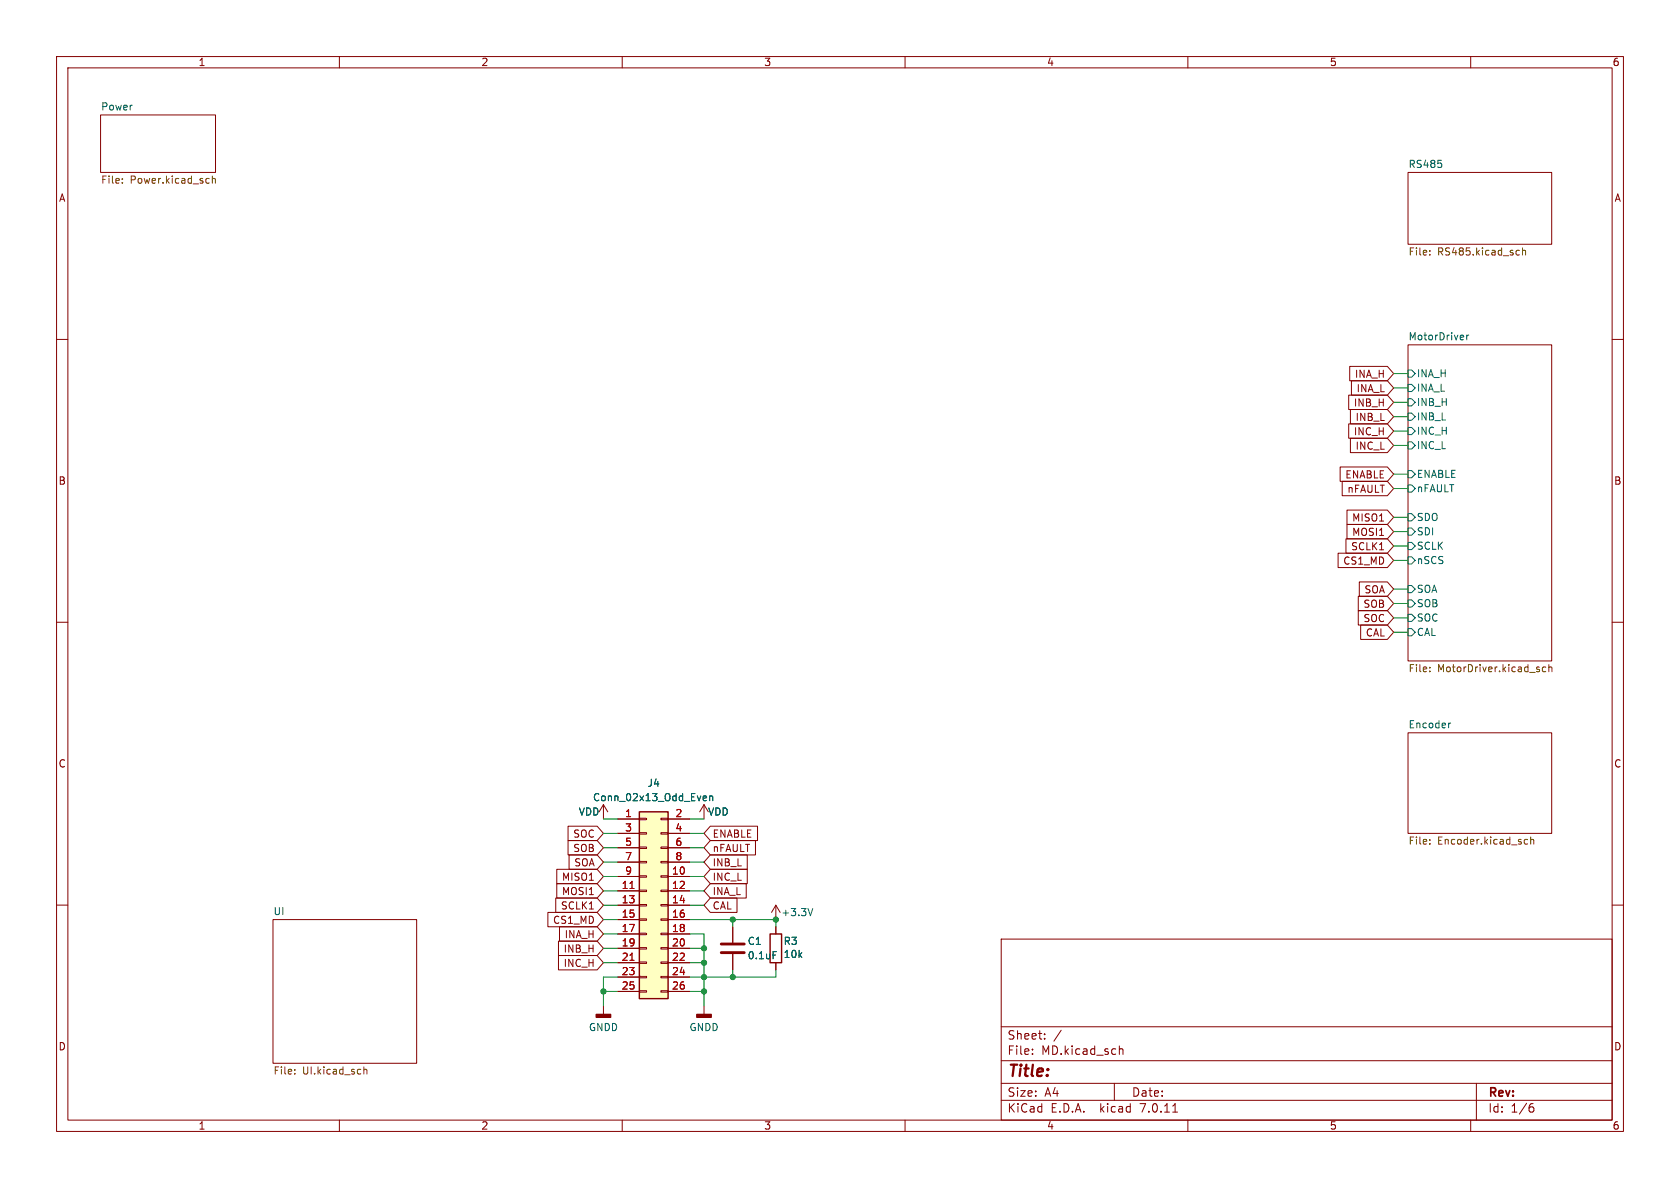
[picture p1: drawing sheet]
(kicad_sch (version 20230121) (generator eeschema)

 (paper "A4")

 (lib_symbols
  (symbol "Connector_Generic:Conn_02x13_Odd_Even" (pin_names (offset 1.016) hide) (in_bom yes) (on_board yes)
   (property "Reference" "J" (at 1.27 17.78 0) (effects (font (size 1.27 1.27))))
   (property "Value" "Conn_02x13_Odd_Even" (at 1.27 -17.78 0) (effects (font (size 1.27 1.27))))
   (property "Footprint" "" (at 0 0 0) (effects (font (size 1.27 1.27)) hide))
   (property "Datasheet" "~" (at 0 0 0) (effects (font (size 1.27 1.27)) hide))
   (symbol "Conn_02x13_Odd_Even_1_1"
    (rectangle (start -1.27 -15.113) (end 0 -15.367) (stroke (width 0.1524) (type default)) (fill (type none)))
    (rectangle (start -1.27 -12.573) (end 0 -12.827) (stroke (width 0.1524) (type default)) (fill (type none)))
    (rectangle (start -1.27 -10.033) (end 0 -10.287) (stroke (width 0.1524) (type default)) (fill (type none)))
    (rectangle (start -1.27 -7.493) (end 0 -7.747) (stroke (width 0.1524) (type default)) (fill (type none)))
    (rectangle (start -1.27 -4.953) (end 0 -5.207) (stroke (width 0.1524) (type default)) (fill (type none)))
    (rectangle (start -1.27 -2.413) (end 0 -2.667) (stroke (width 0.1524) (type default)) (fill (type none)))
    (rectangle (start -1.27 0.127) (end 0 -0.127) (stroke (width 0.1524) (type default)) (fill (type none)))
    (rectangle (start -1.27 2.667) (end 0 2.413) (stroke (width 0.1524) (type default)) (fill (type none)))
    (rectangle (start -1.27 5.207) (end 0 4.953) (stroke (width 0.1524) (type default)) (fill (type none)))
    (rectangle (start -1.27 7.747) (end 0 7.493) (stroke (width 0.1524) (type default)) (fill (type none)))
    (rectangle (start -1.27 10.287) (end 0 10.033) (stroke (width 0.1524) (type default)) (fill (type none)))
    (rectangle (start -1.27 12.827) (end 0 12.573) (stroke (width 0.1524) (type default)) (fill (type none)))
    (rectangle (start -1.27 15.367) (end 0 15.113) (stroke (width 0.1524) (type default)) (fill (type none)))
    (rectangle (start -1.27 16.51) (end 3.81 -16.51) (stroke (width 0.254) (type default)) (fill (type background)))
    (rectangle (start 3.81 -15.113) (end 2.54 -15.367) (stroke (width 0.1524) (type default)) (fill (type none)))
    (rectangle (start 3.81 -12.573) (end 2.54 -12.827) (stroke (width 0.1524) (type default)) (fill (type none)))
    (rectangle (start 3.81 -10.033) (end 2.54 -10.287) (stroke (width 0.1524) (type default)) (fill (type none)))
    (rectangle (start 3.81 -7.493) (end 2.54 -7.747) (stroke (width 0.1524) (type default)) (fill (type none)))
    (rectangle (start 3.81 -4.953) (end 2.54 -5.207) (stroke (width 0.1524) (type default)) (fill (type none)))
    (rectangle (start 3.81 -2.413) (end 2.54 -2.667) (stroke (width 0.1524) (type default)) (fill (type none)))
    (rectangle (start 3.81 0.127) (end 2.54 -0.127) (stroke (width 0.1524) (type default)) (fill (type none)))
    (rectangle (start 3.81 2.667) (end 2.54 2.413) (stroke (width 0.1524) (type default)) (fill (type none)))
    (rectangle (start 3.81 5.207) (end 2.54 4.953) (stroke (width 0.1524) (type default)) (fill (type none)))
    (rectangle (start 3.81 7.747) (end 2.54 7.493) (stroke (width 0.1524) (type default)) (fill (type none)))
    (rectangle (start 3.81 10.287) (end 2.54 10.033) (stroke (width 0.1524) (type default)) (fill (type none)))
    (rectangle (start 3.81 12.827) (end 2.54 12.573) (stroke (width 0.1524) (type default)) (fill (type none)))
    (rectangle (start 3.81 15.367) (end 2.54 15.113) (stroke (width 0.1524) (type default)) (fill (type none)))
    (pin passive line (at -5.08 15.24 0) (length 3.81) (name "Pin_1" (effects (font (size 1.27 1.27)))) (number "1" (effects (font (size 1.27 1.27)))))
    (pin passive line (at 7.62 5.08 180) (length 3.81) (name "Pin_10" (effects (font (size 1.27 1.27)))) (number "10" (effects (font (size 1.27 1.27)))))
    (pin passive line (at -5.08 2.54 0) (length 3.81) (name "Pin_11" (effects (font (size 1.27 1.27)))) (number "11" (effects (font (size 1.27 1.27)))))
    (pin passive line (at 7.62 2.54 180) (length 3.81) (name "Pin_12" (effects (font (size 1.27 1.27)))) (number "12" (effects (font (size 1.27 1.27)))))
    (pin passive line (at -5.08 0 0) (length 3.81) (name "Pin_13" (effects (font (size 1.27 1.27)))) (number "13" (effects (font (size 1.27 1.27)))))
    (pin passive line (at 7.62 0 180) (length 3.81) (name "Pin_14" (effects (font (size 1.27 1.27)))) (number "14" (effects (font (size 1.27 1.27)))))
    (pin passive line (at -5.08 -2.54 0) (length 3.81) (name "Pin_15" (effects (font (size 1.27 1.27)))) (number "15" (effects (font (size 1.27 1.27)))))
    (pin passive line (at 7.62 -2.54 180) (length 3.81) (name "Pin_16" (effects (font (size 1.27 1.27)))) (number "16" (effects (font (size 1.27 1.27)))))
    (pin passive line (at -5.08 -5.08 0) (length 3.81) (name "Pin_17" (effects (font (size 1.27 1.27)))) (number "17" (effects (font (size 1.27 1.27)))))
    (pin passive line (at 7.62 -5.08 180) (length 3.81) (name "Pin_18" (effects (font (size 1.27 1.27)))) (number "18" (effects (font (size 1.27 1.27)))))
    (pin passive line (at -5.08 -7.62 0) (length 3.81) (name "Pin_19" (effects (font (size 1.27 1.27)))) (number "19" (effects (font (size 1.27 1.27)))))
    (pin passive line (at 7.62 15.24 180) (length 3.81) (name "Pin_2" (effects (font (size 1.27 1.27)))) (number "2" (effects (font (size 1.27 1.27)))))
    (pin passive line (at 7.62 -7.62 180) (length 3.81) (name "Pin_20" (effects (font (size 1.27 1.27)))) (number "20" (effects (font (size 1.27 1.27)))))
    (pin passive line (at -5.08 -10.16 0) (length 3.81) (name "Pin_21" (effects (font (size 1.27 1.27)))) (number "21" (effects (font (size 1.27 1.27)))))
    (pin passive line (at 7.62 -10.16 180) (length 3.81) (name "Pin_22" (effects (font (size 1.27 1.27)))) (number "22" (effects (font (size 1.27 1.27)))))
    (pin passive line (at -5.08 -12.7 0) (length 3.81) (name "Pin_23" (effects (font (size 1.27 1.27)))) (number "23" (effects (font (size 1.27 1.27)))))
    (pin passive line (at 7.62 -12.7 180) (length 3.81) (name "Pin_24" (effects (font (size 1.27 1.27)))) (number "24" (effects (font (size 1.27 1.27)))))
    (pin passive line (at -5.08 -15.24 0) (length 3.81) (name "Pin_25" (effects (font (size 1.27 1.27)))) (number "25" (effects (font (size 1.27 1.27)))))
    (pin passive line (at 7.62 -15.24 180) (length 3.81) (name "Pin_26" (effects (font (size 1.27 1.27)))) (number "26" (effects (font (size 1.27 1.27)))))
    (pin passive line (at -5.08 12.7 0) (length 3.81) (name "Pin_3" (effects (font (size 1.27 1.27)))) (number "3" (effects (font (size 1.27 1.27)))))
    (pin passive line (at 7.62 12.7 180) (length 3.81) (name "Pin_4" (effects (font (size 1.27 1.27)))) (number "4" (effects (font (size 1.27 1.27)))))
    (pin passive line (at -5.08 10.16 0) (length 3.81) (name "Pin_5" (effects (font (size 1.27 1.27)))) (number "5" (effects (font (size 1.27 1.27)))))
    (pin passive line (at 7.62 10.16 180) (length 3.81) (name "Pin_6" (effects (font (size 1.27 1.27)))) (number "6" (effects (font (size 1.27 1.27)))))
    (pin passive line (at -5.08 7.62 0) (length 3.81) (name "Pin_7" (effects (font (size 1.27 1.27)))) (number "7" (effects (font (size 1.27 1.27)))))
    (pin passive line (at 7.62 7.62 180) (length 3.81) (name "Pin_8" (effects (font (size 1.27 1.27)))) (number "8" (effects (font (size 1.27 1.27)))))
    (pin passive line (at -5.08 5.08 0) (length 3.81) (name "Pin_9" (effects (font (size 1.27 1.27)))) (number "9" (effects (font (size 1.27 1.27)))))))
  (symbol "Device:C" (pin_numbers hide) (pin_names (offset 0.254)) (in_bom yes) (on_board yes)
   (property "Reference" "C" (at 0.635 2.54 0) (effects (font (size 1.27 1.27)) (justify left)))
   (property "Value" "C" (at 0.635 -2.54 0) (effects (font (size 1.27 1.27)) (justify left)))
   (property "Footprint" "" (at 0.9652 -3.81 0) (effects (font (size 1.27 1.27)) hide))
   (property "Datasheet" "~" (at 0 0 0) (effects (font (size 1.27 1.27)) hide))
   (symbol "C_0_1"
    (polyline (pts (xy -2.032 -0.762) (xy 2.032 -0.762)) (stroke (width 0.508) (type default)) (fill (type none)))
    (polyline (pts (xy -2.032 0.762) (xy 2.032 0.762)) (stroke (width 0.508) (type default)) (fill (type none))))
   (symbol "C_1_1"
    (pin passive line (at 0 3.81 270) (length 2.794) (name "~" (effects (font (size 1.27 1.27)))) (number "1" (effects (font (size 1.27 1.27)))))
    (pin passive line (at 0 -3.81 90) (length 2.794) (name "~" (effects (font (size 1.27 1.27)))) (number "2" (effects (font (size 1.27 1.27)))))))
  (symbol "Device:R" (pin_numbers hide) (pin_names (offset 0)) (in_bom yes) (on_board yes)
   (property "Reference" "R" (at 2.032 0 90) (effects (font (size 1.27 1.27))))
   (property "Value" "R" (at 0 0 90) (effects (font (size 1.27 1.27))))
   (property "Footprint" "" (at -1.778 0 90) (effects (font (size 1.27 1.27)) hide))
   (property "Datasheet" "~" (at 0 0 0) (effects (font (size 1.27 1.27)) hide))
   (symbol "R_0_1"
    (rectangle (start -1.016 -2.54) (end 1.016 2.54) (stroke (width 0.254) (type default)) (fill (type none))))
   (symbol "R_1_1"
    (pin passive line (at 0 3.81 270) (length 1.27) (name "~" (effects (font (size 1.27 1.27)))) (number "1" (effects (font (size 1.27 1.27)))))
    (pin passive line (at 0 -3.81 90) (length 1.27) (name "~" (effects (font (size 1.27 1.27)))) (number "2" (effects (font (size 1.27 1.27)))))))
  (symbol "power:+3.3V" (power) (pin_names (offset 0)) (in_bom yes) (on_board yes)
   (property "Reference" "#PWR" (at 0 -3.81 0) (effects (font (size 1.27 1.27)) hide))
   (property "Value" "+3.3V" (at 0 3.556 0) (effects (font (size 1.27 1.27))))
   (property "Footprint" "" (at 0 0 0) (effects (font (size 1.27 1.27)) hide))
   (property "Datasheet" "" (at 0 0 0) (effects (font (size 1.27 1.27)) hide))
   (symbol "+3.3V_0_1"
    (polyline (pts (xy -0.762 1.27) (xy 0 2.54)) (stroke (width 0) (type default)) (fill (type none)))
    (polyline (pts (xy 0 0) (xy 0 2.54)) (stroke (width 0) (type default)) (fill (type none)))
    (polyline (pts (xy 0 2.54) (xy 0.762 1.27)) (stroke (width 0) (type default)) (fill (type none))))
   (symbol "+3.3V_1_1"
    (pin power_in line (at 0 0 90) (length 0) hide (name "+3.3V" (effects (font (size 1.27 1.27)))) (number "1" (effects (font (size 1.27 1.27)))))))
  (symbol "power:GNDD" (power) (pin_names (offset 0)) (in_bom yes) (on_board yes)
   (property "Reference" "#PWR" (at 0 -6.35 0) (effects (font (size 1.27 1.27)) hide))
   (property "Value" "GNDD" (at 0 -3.175 0) (effects (font (size 1.27 1.27))))
   (property "Footprint" "" (at 0 0 0) (effects (font (size 1.27 1.27)) hide))
   (property "Datasheet" "" (at 0 0 0) (effects (font (size 1.27 1.27)) hide))
   (symbol "GNDD_0_1"
    (rectangle (start -1.27 -1.524) (end 1.27 -2.032) (stroke (width 0.254) (type default)) (fill (type outline)))
    (polyline (pts (xy 0 0) (xy 0 -1.524)) (stroke (width 0) (type default)) (fill (type none))))
   (symbol "GNDD_1_1"
    (pin power_in line (at 0 0 270) (length 0) hide (name "GNDD" (effects (font (size 1.27 1.27)))) (number "1" (effects (font (size 1.27 1.27)))))))
  (symbol "power:VDD" (power) (pin_names (offset 0)) (in_bom yes) (on_board yes)
   (property "Reference" "#PWR" (at 0 -3.81 0) (effects (font (size 1.27 1.27)) hide))
   (property "Value" "VDD" (at 0 3.81 0) (effects (font (size 1.27 1.27))))
   (property "Footprint" "" (at 0 0 0) (effects (font (size 1.27 1.27)) hide))
   (property "Datasheet" "" (at 0 0 0) (effects (font (size 1.27 1.27)) hide))
   (symbol "VDD_0_1"
    (polyline (pts (xy -0.762 1.27) (xy 0 2.54)) (stroke (width 0) (type default)) (fill (type none)))
    (polyline (pts (xy 0 0) (xy 0 2.54)) (stroke (width 0) (type default)) (fill (type none)))
    (polyline (pts (xy 0 2.54) (xy 0.762 1.27)) (stroke (width 0) (type default)) (fill (type none))))
   (symbol "VDD_1_1"
    (pin power_in line (at 0 0 90) (length 0) hide (name "VDD" (effects (font (size 1.27 1.27)))) (number "1" (effects (font (size 1.27 1.27))))))))

 (junction (at 129.54 162.56) (diameter 0) (color 0 0 0 0))
 (junction (at 129.54 172.72) (diameter 0) (color 0 0 0 0))
 (junction (at 124.46 172.72) (diameter 0) (color 0 0 0 0))
 (junction (at 106.68 175.26) (diameter 0) (color 0 0 0 0))
 (junction (at 124.46 170.18) (diameter 0) (color 0 0 0 0))
 (junction (at 124.46 175.26) (diameter 0) (color 0 0 0 0))
 (junction (at 124.46 167.64) (diameter 0) (color 0 0 0 0))
 (junction (at 137.16 162.56) (diameter 0) (color 0 0 0 0))

 (wire (pts (xy 106.68 165.1) (xy 109.22 165.1)) (stroke (width 0) (type default)))
 (wire (pts (xy 246.38 66.04) (xy 248.92 66.04)) (stroke (width 0) (type default)))
 (wire (pts (xy 121.92 170.18) (xy 124.46 170.18)) (stroke (width 0) (type default)))
 (wire (pts (xy 246.38 76.2) (xy 248.92 76.2)) (stroke (width 0) (type default)))
 (wire (pts (xy 109.22 172.72) (xy 106.68 172.72)) (stroke (width 0) (type default)))
 (wire (pts (xy 106.68 175.26) (xy 109.22 175.26)) (stroke (width 0) (type default)))
 (wire (pts (xy 106.68 152.4) (xy 109.22 152.4)) (stroke (width 0) (type default)))
 (wire (pts (xy 137.16 171.45) (xy 137.16 172.72)) (stroke (width 0) (type default)))
 (wire (pts (xy 121.92 165.1) (xy 124.46 165.1)) (stroke (width 0) (type default)))
 (wire (pts (xy 246.38 91.44) (xy 248.92 91.44)) (stroke (width 0) (type default)))
 (wire (pts (xy 124.46 172.72) (xy 124.46 175.26)) (stroke (width 0) (type default)))
 (wire (pts (xy 124.46 157.48) (xy 121.92 157.48)) (stroke (width 0) (type default)))
 (wire (pts (xy 121.92 167.64) (xy 124.46 167.64)) (stroke (width 0) (type default)))
 (wire (pts (xy 246.38 99.06) (xy 248.92 99.06)) (stroke (width 0) (type default)))
 (wire (pts (xy 106.68 162.56) (xy 109.22 162.56)) (stroke (width 0) (type default)))
 (wire (pts (xy 124.46 167.64) (xy 124.46 170.18)) (stroke (width 0) (type default)))
 (wire (pts (xy 106.68 160.02) (xy 109.22 160.02)) (stroke (width 0) (type default)))
 (wire (pts (xy 246.38 111.76) (xy 248.92 111.76)) (stroke (width 0) (type default)))
 (wire (pts (xy 137.16 162.56) (xy 129.54 162.56)) (stroke (width 0) (type default)))
 (wire (pts (xy 106.68 149.86) (xy 109.22 149.86)) (stroke (width 0) (type default)))
 (wire (pts (xy 246.38 73.66) (xy 248.92 73.66)) (stroke (width 0) (type default)))
 (wire (pts (xy 121.92 172.72) (xy 124.46 172.72)) (stroke (width 0) (type default)))
 (wire (pts (xy 246.38 106.68) (xy 248.92 106.68)) (stroke (width 0) (type default)))
 (wire (pts (xy 246.38 78.74) (xy 248.92 78.74)) (stroke (width 0) (type default)))
 (wire (pts (xy 246.38 83.82) (xy 248.92 83.82)) (stroke (width 0) (type default)))
 (wire (pts (xy 124.46 152.4) (xy 121.92 152.4)) (stroke (width 0) (type default)))
 (wire (pts (xy 124.46 149.86) (xy 121.92 149.86)) (stroke (width 0) (type default)))
 (wire (pts (xy 129.54 163.83) (xy 129.54 162.56)) (stroke (width 0) (type default)))
 (wire (pts (xy 106.68 144.78) (xy 109.22 144.78)) (stroke (width 0) (type default)))
 (wire (pts (xy 246.38 68.58) (xy 248.92 68.58)) (stroke (width 0) (type default)))
 (wire (pts (xy 106.68 170.18) (xy 109.22 170.18)) (stroke (width 0) (type default)))
 (wire (pts (xy 124.46 160.02) (xy 121.92 160.02)) (stroke (width 0) (type default)))
 (wire (pts (xy 106.68 167.64) (xy 109.22 167.64)) (stroke (width 0) (type default)))
 (wire (pts (xy 124.46 154.94) (xy 121.92 154.94)) (stroke (width 0) (type default)))
 (wire (pts (xy 124.46 175.26) (xy 121.92 175.26)) (stroke (width 0) (type default)))
 (wire (pts (xy 106.68 154.94) (xy 109.22 154.94)) (stroke (width 0) (type default)))
 (wire (pts (xy 129.54 171.45) (xy 129.54 172.72)) (stroke (width 0) (type default)))
 (wire (pts (xy 106.68 177.8) (xy 106.68 175.26)) (stroke (width 0) (type default)))
 (wire (pts (xy 121.92 162.56) (xy 129.54 162.56)) (stroke (width 0) (type default)))
 (wire (pts (xy 106.68 172.72) (xy 106.68 175.26)) (stroke (width 0) (type default)))
 (wire (pts (xy 106.68 147.32) (xy 109.22 147.32)) (stroke (width 0) (type default)))
 (wire (pts (xy 246.38 96.52) (xy 248.92 96.52)) (stroke (width 0) (type default)))
 (wire (pts (xy 137.16 163.83) (xy 137.16 162.56)) (stroke (width 0) (type default)))
 (wire (pts (xy 129.54 172.72) (xy 137.16 172.72)) (stroke (width 0) (type default)))
 (wire (pts (xy 246.38 109.22) (xy 248.92 109.22)) (stroke (width 0) (type default)))
 (wire (pts (xy 246.38 104.14) (xy 248.92 104.14)) (stroke (width 0) (type default)))
 (wire (pts (xy 246.38 93.98) (xy 248.92 93.98)) (stroke (width 0) (type default)))
 (wire (pts (xy 124.46 172.72) (xy 129.54 172.72)) (stroke (width 0) (type default)))
 (wire (pts (xy 106.68 157.48) (xy 109.22 157.48)) (stroke (width 0) (type default)))
 (wire (pts (xy 124.46 177.8) (xy 124.46 175.26)) (stroke (width 0) (type default)))
 (wire (pts (xy 246.38 71.12) (xy 248.92 71.12)) (stroke (width 0) (type default)))
 (wire (pts (xy 124.46 144.78) (xy 121.92 144.78)) (stroke (width 0) (type default)))
 (wire (pts (xy 246.38 86.36) (xy 248.92 86.36)) (stroke (width 0) (type default)))
 (wire (pts (xy 124.46 147.32) (xy 121.92 147.32)) (stroke (width 0) (type default)))
 (wire (pts (xy 124.46 170.18) (xy 124.46 172.72)) (stroke (width 0) (type default)))
 (wire (pts (xy 124.46 165.1) (xy 124.46 167.64)) (stroke (width 0) (type default)))

 (global_label "SOC" (shape input) (at 106.68 147.32 180) (fields_autoplaced) (effects (font (size 1.27 1.27)) (justify right))
  (property "Intersheetrefs" "${INTERSHEET_REFS}" (at 99.8848 147.32 0) (effects (font (size 1.27 1.27)) (justify right) hide)))
 (global_label "nFAULT" (shape input) (at 246.38 86.36 180) (fields_autoplaced) (effects (font (size 1.27 1.27)) (justify right))
  (property "Intersheetrefs" "${INTERSHEET_REFS}" (at 236.7424 86.36 0) (effects (font (size 1.27 1.27)) (justify right) hide)))
 (global_label "INA_L" (shape input) (at 246.38 68.58 180) (fields_autoplaced) (effects (font (size 1.27 1.27)) (justify right))
  (property "Intersheetrefs" "${INTERSHEET_REFS}" (at 238.3752 68.58 0) (effects (font (size 1.27 1.27)) (justify right) hide)))
 (global_label "INB_H" (shape input) (at 246.38 71.12 180) (fields_autoplaced) (effects (font (size 1.27 1.27)) (justify right))
  (property "Intersheetrefs" "${INTERSHEET_REFS}" (at 237.8914 71.12 0) (effects (font (size 1.27 1.27)) (justify right) hide)))
 (global_label "SCLK1" (shape input) (at 106.68 160.02 180) (fields_autoplaced) (effects (font (size 1.27 1.27)) (justify right))
  (property "Intersheetrefs" "${INTERSHEET_REFS}" (at 97.7077 160.02 0) (effects (font (size 1.27 1.27)) (justify right) hide)))
 (global_label "SOB" (shape input) (at 246.38 106.68 180) (fields_autoplaced) (effects (font (size 1.27 1.27)) (justify right))
  (property "Intersheetrefs" "${INTERSHEET_REFS}" (at 239.5848 106.68 0) (effects (font (size 1.27 1.27)) (justify right) hide)))
 (global_label "CS1_MD" (shape input) (at 246.38 99.06 180) (fields_autoplaced) (effects (font (size 1.27 1.27)) (justify right))
  (property "Intersheetrefs" "${INTERSHEET_REFS}" (at 236.0168 99.06 0) (effects (font (size 1.27 1.27)) (justify right) hide)))
 (global_label "SOA" (shape input) (at 106.68 152.4 180) (fields_autoplaced) (effects (font (size 1.27 1.27)) (justify right))
  (property "Intersheetrefs" "${INTERSHEET_REFS}" (at 100.0662 152.4 0) (effects (font (size 1.27 1.27)) (justify right) hide)))
 (global_label "MOSI1" (shape input) (at 246.38 93.98 180) (fields_autoplaced) (effects (font (size 1.27 1.27)) (justify right))
  (property "Intersheetrefs" "${INTERSHEET_REFS}" (at 237.5891 93.98 0) (effects (font (size 1.27 1.27)) (justify right) hide)))
 (global_label "MOSI1" (shape input) (at 106.68 157.48 180) (fields_autoplaced) (effects (font (size 1.27 1.27)) (justify right))
  (property "Intersheetrefs" "${INTERSHEET_REFS}" (at 97.8891 157.48 0) (effects (font (size 1.27 1.27)) (justify right) hide)))
 (global_label "CS1_MD" (shape input) (at 106.68 162.56 180) (fields_autoplaced) (effects (font (size 1.27 1.27)) (justify right))
  (property "Intersheetrefs" "${INTERSHEET_REFS}" (at 96.3168 162.56 0) (effects (font (size 1.27 1.27)) (justify right) hide)))
 (global_label "SCLK1" (shape input) (at 246.38 96.52 180) (fields_autoplaced) (effects (font (size 1.27 1.27)) (justify right))
  (property "Intersheetrefs" "${INTERSHEET_REFS}" (at 237.4077 96.52 0) (effects (font (size 1.27 1.27)) (justify right) hide)))
 (global_label "INC_L" (shape input) (at 246.38 78.74 180) (fields_autoplaced) (effects (font (size 1.27 1.27)) (justify right))
  (property "Intersheetrefs" "${INTERSHEET_REFS}" (at 238.1938 78.74 0) (effects (font (size 1.27 1.27)) (justify right) hide)))
 (global_label "INA_H" (shape input) (at 106.68 165.1 180) (fields_autoplaced) (effects (font (size 1.27 1.27)) (justify right))
  (property "Intersheetrefs" "${INTERSHEET_REFS}" (at 98.3728 165.1 0) (effects (font (size 1.27 1.27)) (justify right) hide)))
 (global_label "MISO1" (shape input) (at 246.38 91.44 180) (fields_autoplaced) (effects (font (size 1.27 1.27)) (justify right))
  (property "Intersheetrefs" "${INTERSHEET_REFS}" (at 237.5891 91.44 0) (effects (font (size 1.27 1.27)) (justify right) hide)))
 (global_label "INA_H" (shape input) (at 246.38 66.04 180) (fields_autoplaced) (effects (font (size 1.27 1.27)) (justify right))
  (property "Intersheetrefs" "${INTERSHEET_REFS}" (at 238.0728 66.04 0) (effects (font (size 1.27 1.27)) (justify right) hide)))
 (global_label "nFAULT" (shape input) (at 124.46 149.86 0) (fields_autoplaced) (effects (font (size 1.27 1.27)) (justify left))
  (property "Intersheetrefs" "${INTERSHEET_REFS}" (at 134.0976 149.86 0) (effects (font (size 1.27 1.27)) (justify left) hide)))
 (global_label "INB_L" (shape input) (at 246.38 73.66 180) (fields_autoplaced) (effects (font (size 1.27 1.27)) (justify right))
  (property "Intersheetrefs" "${INTERSHEET_REFS}" (at 238.1938 73.66 0) (effects (font (size 1.27 1.27)) (justify right) hide)))
 (global_label "INB_L" (shape input) (at 124.46 152.4 0) (fields_autoplaced) (effects (font (size 1.27 1.27)) (justify left))
  (property "Intersheetrefs" "${INTERSHEET_REFS}" (at 132.6462 152.4 0) (effects (font (size 1.27 1.27)) (justify left) hide)))
 (global_label "INC_L" (shape input) (at 124.46 154.94 0) (fields_autoplaced) (effects (font (size 1.27 1.27)) (justify left))
  (property "Intersheetrefs" "${INTERSHEET_REFS}" (at 132.6462 154.94 0) (effects (font (size 1.27 1.27)) (justify left) hide)))
 (global_label "CAL" (shape input) (at 124.46 160.02 0) (fields_autoplaced) (effects (font (size 1.27 1.27)) (justify left))
  (property "Intersheetrefs" "${INTERSHEET_REFS}" (at 130.8319 160.02 0) (effects (font (size 1.27 1.27)) (justify left) hide)))
 (global_label "INA_L" (shape input) (at 124.46 157.48 0) (fields_autoplaced) (effects (font (size 1.27 1.27)) (justify left))
  (property "Intersheetrefs" "${INTERSHEET_REFS}" (at 132.4648 157.48 0) (effects (font (size 1.27 1.27)) (justify left) hide)))
 (global_label "CAL" (shape input) (at 246.38 111.76 180) (fields_autoplaced) (effects (font (size 1.27 1.27)) (justify right))
  (property "Intersheetrefs" "${INTERSHEET_REFS}" (at 240.0081 111.76 0) (effects (font (size 1.27 1.27)) (justify right) hide)))
 (global_label "INC_H" (shape input) (at 106.68 170.18 180) (fields_autoplaced) (effects (font (size 1.27 1.27)) (justify right))
  (property "Intersheetrefs" "${INTERSHEET_REFS}" (at 98.1914 170.18 0) (effects (font (size 1.27 1.27)) (justify right) hide)))
 (global_label "ENABLE" (shape input) (at 124.46 147.32 0) (fields_autoplaced) (effects (font (size 1.27 1.27)) (justify left))
  (property "Intersheetrefs" "${INTERSHEET_REFS}" (at 134.4604 147.32 0) (effects (font (size 1.27 1.27)) (justify left) hide)))
 (global_label "SOB" (shape input) (at 106.68 149.86 180) (fields_autoplaced) (effects (font (size 1.27 1.27)) (justify right))
  (property "Intersheetrefs" "${INTERSHEET_REFS}" (at 99.8848 149.86 0) (effects (font (size 1.27 1.27)) (justify right) hide)))
 (global_label "INB_H" (shape input) (at 106.68 167.64 180) (fields_autoplaced) (effects (font (size 1.27 1.27)) (justify right))
  (property "Intersheetrefs" "${INTERSHEET_REFS}" (at 98.1914 167.64 0) (effects (font (size 1.27 1.27)) (justify right) hide)))
 (global_label "INC_H" (shape input) (at 246.38 76.2 180) (fields_autoplaced) (effects (font (size 1.27 1.27)) (justify right))
  (property "Intersheetrefs" "${INTERSHEET_REFS}" (at 237.8914 76.2 0) (effects (font (size 1.27 1.27)) (justify right) hide)))
 (global_label "SOA" (shape input) (at 246.38 104.14 180) (fields_autoplaced) (effects (font (size 1.27 1.27)) (justify right))
  (property "Intersheetrefs" "${INTERSHEET_REFS}" (at 239.7662 104.14 0) (effects (font (size 1.27 1.27)) (justify right) hide)))
 (global_label "ENABLE" (shape input) (at 246.38 83.82 180) (fields_autoplaced) (effects (font (size 1.27 1.27)) (justify right))
  (property "Intersheetrefs" "${INTERSHEET_REFS}" (at 236.3796 83.82 0) (effects (font (size 1.27 1.27)) (justify right) hide)))
 (global_label "MISO1" (shape input) (at 106.68 154.94 180) (fields_autoplaced) (effects (font (size 1.27 1.27)) (justify right))
  (property "Intersheetrefs" "${INTERSHEET_REFS}" (at 97.8891 154.94 0) (effects (font (size 1.27 1.27)) (justify right) hide)))
 (global_label "SOC" (shape input) (at 246.38 109.22 180) (fields_autoplaced) (effects (font (size 1.27 1.27)) (justify right))
  (property "Intersheetrefs" "${INTERSHEET_REFS}" (at 239.5848 109.22 0) (effects (font (size 1.27 1.27)) (justify right) hide)))

 (symbol (lib_id "Connector_Generic:Conn_02x13_Odd_Even") (at 114.3 160.02 0) (unit 1) (in_bom yes) (on_board yes) (dnp no) (fields_autoplaced)
  (property "Reference" "J4" (at 115.57 138.43 0) (effects (font (size 1.27 1.27))))
  (property "Value" "Conn_02x13_Odd_Even" (at 115.57 140.97 0) (effects (font (size 1.27 1.27))))
  (property "Footprint" "Connector_PinSocket_1.27mm:PinSocket_2x13_P1.27mm_Vertical" (at 114.3 160.02 0) (effects (font (size 1.27 1.27)) hide))
  (property "Datasheet" "~" (at 114.3 160.02 0) (effects (font (size 1.27 1.27)) hide)) (pin "4") (pin "7") (pin "26") (pin "6") (pin "8") (pin "5") (pin "25") (pin "3") (pin "9") (pin "1") (pin "10") (pin "11") (pin "12") (pin "13") (pin "14") (pin "15") (pin "18") (pin "19") (pin "17") (pin "2") (pin "20") (pin "21") (pin "16") (pin "24") (pin "22") (pin "23"))

 (symbol (lib_id "power:GNDD") (at 124.46 177.8 0) (mirror y) (unit 1) (in_bom yes) (on_board yes) (dnp no) (fields_autoplaced)
  (property "Reference" "#PWR07" (at 124.46 184.15 0) (effects (font (size 1.27 1.27)) hide))
  (property "Value" "GNDD" (at 124.46 181.61 0) (effects (font (size 1.27 1.27))))
  (property "Footprint" "" (at 124.46 177.8 0) (effects (font (size 1.27 1.27)) hide))
  (property "Datasheet" "" (at 124.46 177.8 0) (effects (font (size 1.27 1.27)) hide)) (pin "1"))

 (symbol (lib_id "power:+3.3V") (at 137.16 162.56 0) (mirror y) (unit 1) (in_bom yes) (on_board yes) (dnp no)
  (property "Reference" "#PWR08" (at 137.16 166.37 0) (effects (font (size 1.27 1.27)) hide))
  (property "Value" "+3.3V" (at 140.97 161.29 0) (effects (font (size 1.27 1.27))))
  (property "Footprint" "" (at 137.16 162.56 0) (effects (font (size 1.27 1.27)) hide))
  (property "Datasheet" "" (at 137.16 162.56 0) (effects (font (size 1.27 1.27)) hide)) (pin "1"))

 (symbol (lib_id "power:VDD") (at 106.68 144.78 0) (unit 1) (in_bom yes) (on_board yes) (dnp no)
  (property "Reference" "#PWR05" (at 106.68 148.59 0) (effects (font (size 1.27 1.27)) hide))
  (property "Value" "VDD" (at 104.14 143.51 0) (effects (font (size 1.27 1.27))))
  (property "Footprint" "" (at 106.68 144.78 0) (effects (font (size 1.27 1.27)) hide))
  (property "Datasheet" "" (at 106.68 144.78 0) (effects (font (size 1.27 1.27)) hide)) (pin "1"))

 (symbol (lib_id "power:GNDD") (at 106.68 177.8 0) (unit 1) (in_bom yes) (on_board yes) (dnp no) (fields_autoplaced)
  (property "Reference" "#PWR06" (at 106.68 184.15 0) (effects (font (size 1.27 1.27)) hide))
  (property "Value" "GNDD" (at 106.68 181.61 0) (effects (font (size 1.27 1.27))))
  (property "Footprint" "" (at 106.68 177.8 0) (effects (font (size 1.27 1.27)) hide))
  (property "Datasheet" "" (at 106.68 177.8 0) (effects (font (size 1.27 1.27)) hide)) (pin "1"))

 (symbol (lib_id "power:VDD") (at 124.46 144.78 0) (mirror y) (unit 1) (in_bom yes) (on_board yes) (dnp no)
  (property "Reference" "#PWR03" (at 124.46 148.59 0) (effects (font (size 1.27 1.27)) hide))
  (property "Value" "VDD" (at 127 143.51 0) (effects (font (size 1.27 1.27))))
  (property "Footprint" "" (at 124.46 144.78 0) (effects (font (size 1.27 1.27)) hide))
  (property "Datasheet" "" (at 124.46 144.78 0) (effects (font (size 1.27 1.27)) hide)) (pin "1"))

 (symbol (lib_id "Device:R") (at 137.16 167.64 0) (unit 1) (in_bom yes) (on_board yes) (dnp no)
  (property "Reference" "R3" (at 138.43 166.37 0) (effects (font (size 1.27 1.27)) (justify left)))
  (property "Value" "10k" (at 138.43 168.6814 0) (effects (font (size 1.27 1.27)) (justify left)))
  (property "Footprint" "Resistor_SMD:R_0402_1005Metric" (at 135.382 167.64 90) (effects (font (size 1.27 1.27)) hide))
  (property "Datasheet" "~" (at 137.16 167.64 0) (effects (font (size 1.27 1.27)) hide)) (pin "1") (pin "2"))

 (symbol (lib_id "Device:C") (at 129.54 167.64 0) (unit 1) (in_bom yes) (on_board yes) (dnp no)
  (property "Reference" "C1" (at 132.08 166.37 0) (effects (font (size 1.27 1.27)) (justify left)))
  (property "Value" "0.1uF" (at 132.08 168.91 0) (effects (font (size 1.27 1.27)) (justify left)))
  (property "Footprint" "Capacitor_SMD:C_0402_1005Metric" (at 130.5052 171.45 0) (effects (font (size 1.27 1.27)) hide))
  (property "Datasheet" "~" (at 129.54 167.64 0) (effects (font (size 1.27 1.27)) hide)) (pin "1") (pin "2"))

 (sheet (at 17.78 20.32) (size 20.32 10.16) (fields_autoplaced) (stroke (width 0.1524) (type solid)) (fill (color 0 0 0 0.0000))
  (property "Sheetname" "Power" (at 17.78 19.6084 0) (effects (font (size 1.27 1.27)) (justify left bottom)))
  (property "Sheetfile" "Power.kicad_sch" (at 17.78 31.0646 0) (effects (font (size 1.27 1.27)) (justify left top))))

 (sheet (at 248.92 60.96) (size 25.4 55.88) (fields_autoplaced) (stroke (width 0.1524) (type solid)) (fill (color 0 0 0 0.0000))
  (property "Sheetname" "MotorDriver" (at 248.92 60.2484 0) (effects (font (size 1.27 1.27)) (justify left bottom)))
  (property "Sheetfile" "MotorDriver.kicad_sch" (at 248.92 117.4246 0) (effects (font (size 1.27 1.27)) (justify left top))) (pin "INB_H" input (at 248.92 71.12 180) (effects (font (size 1.27 1.27)) (justify left))) (pin "INA_H" input (at 248.92 66.04 180) (effects (font (size 1.27 1.27)) (justify left))) (pin "INA_L" input (at 248.92 68.58 180) (effects (font (size 1.27 1.27)) (justify left))) (pin "INB_L" input (at 248.92 73.66 180) (effects (font (size 1.27 1.27)) (justify left))) (pin "INC_L" input (at 248.92 78.74 180) (effects (font (size 1.27 1.27)) (justify left))) (pin "INC_H" input (at 248.92 76.2 180) (effects (font (size 1.27 1.27)) (justify left))) (pin "SDI" input (at 248.92 93.98 180) (effects (font (size 1.27 1.27)) (justify left))) (pin "nSCS" input (at 248.92 99.06 180) (effects (font (size 1.27 1.27)) (justify left))) (pin "SCLK" input (at 248.92 96.52 180) (effects (font (size 1.27 1.27)) (justify left))) (pin "SDO" input (at 248.92 91.44 180) (effects (font (size 1.27 1.27)) (justify left))) (pin "ENABLE" input (at 248.92 83.82 180) (effects (font (size 1.27 1.27)) (justify left))) (pin "nFAULT" input (at 248.92 86.36 180) (effects (font (size 1.27 1.27)) (justify left))) (pin "CAL" input (at 248.92 111.76 180) (effects (font (size 1.27 1.27)) (justify left))) (pin "SOB" input (at 248.92 106.68 180) (effects (font (size 1.27 1.27)) (justify left))) (pin "SOA" input (at 248.92 104.14 180) (effects (font (size 1.27 1.27)) (justify left))) (pin "SOC" input (at 248.92 109.22 180) (effects (font (size 1.27 1.27)) (justify left))))

 (sheet (at 48.26 162.56) (size 25.4 25.4) (fields_autoplaced) (stroke (width 0.1524) (type solid)) (fill (color 0 0 0 0.0000))
  (property "Sheetname" "UI" (at 48.26 161.8484 0) (effects (font (size 1.27 1.27)) (justify left bottom)))
  (property "Sheetfile" "UI.kicad_sch" (at 48.26 188.5446 0) (effects (font (size 1.27 1.27)) (justify left top))))

 (sheet (at 248.92 129.54) (size 25.4 17.78) (fields_autoplaced) (stroke (width 0.1524) (type solid)) (fill (color 0 0 0 0.0000))
  (property "Sheetname" "Encoder" (at 248.92 128.8284 0) (effects (font (size 1.27 1.27)) (justify left bottom)))
  (property "Sheetfile" "Encoder.kicad_sch" (at 248.92 147.9046 0) (effects (font (size 1.27 1.27)) (justify left top))))

 (sheet (at 248.92 30.48) (size 25.4 12.7) (fields_autoplaced) (stroke (width 0.1524) (type solid)) (fill (color 0 0 0 0.0000))
  (property "Sheetname" "RS485" (at 248.92 29.7684 0) (effects (font (size 1.27 1.27)) (justify left bottom)))
  (property "Sheetfile" "RS485.kicad_sch" (at 248.92 43.7646 0) (effects (font (size 1.27 1.27)) (justify left top))))

 (sheet_instances (path "" (page "1"))))
